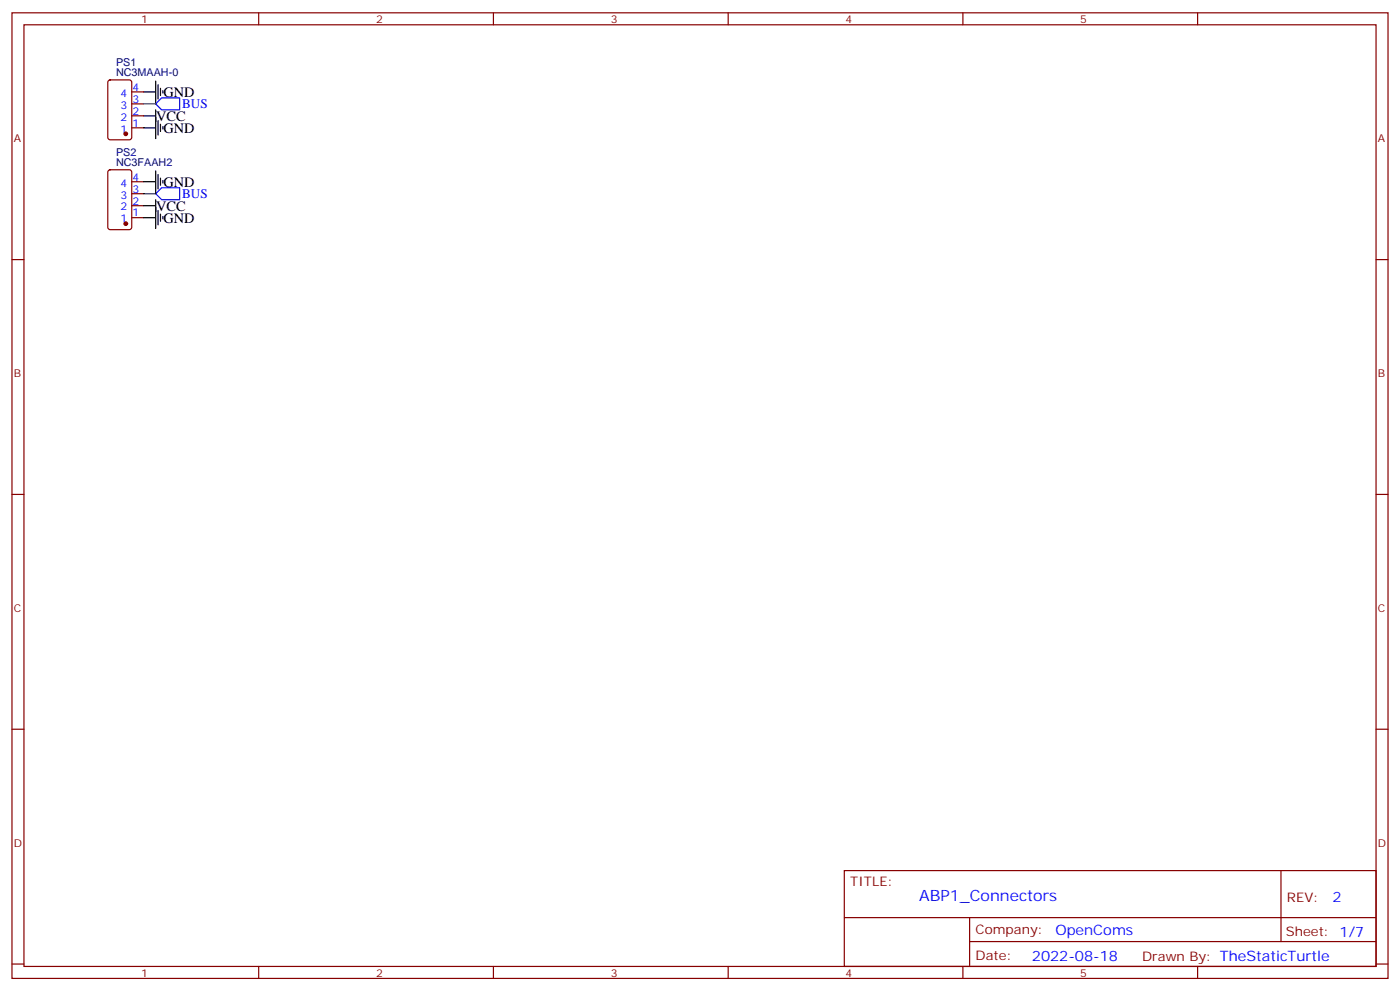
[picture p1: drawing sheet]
<svg xmlns="http://www.w3.org/2000/svg" width="412mm" height="292mm" viewBox="0 0 412 292" stroke-linecap="round" stroke-linejoin="round" font-family="sans-serif">
<g fill="none" stroke="#870000" stroke-width=".35">
<path d="M3.5 3.8h405.4v284.3h-405.4zM7.1 7.3h398.2v277.3h-398.2zM76.2 3.8v3.5M145.3 3.8v3.5M214.5 3.8v3.5M283.6 3.8v3.5M352.8 3.8v3.5M32 23.7l.5-.2h5.6l.7 .5v16.5l-.5 .6-5.8 .1-.7-.5-.1-16.5zM38.8 27.1h3.5M38.8 30.6h3.5M38.8 34.1h3.5M38.8 37.6h3.5"/>
<path d="M32 50.2l.5-.2h5.6l.7 .4v16.5l-.5 .7h-5.8l-.7-.4-.1-16.5zM38.8 57h3.5M38.8 53.5h3.5M3.5 76.4h3.6M38.8 64.1h3.5M38.8 60.6h3.5M405.3 76.4h3.6M3.5 145.6h3.6M405.3 145.6h3.6M3.5 214.7h3.6M405.3 214.7h3.6M248.7 256.4h156.6v28.2h-156.6z"/>
<path d="M377.3 256.4v20.9M248.7 270.2h156.5M285.6 277.3h119.6M285.6 270.2v14.1M3.5 283.9h3.6M76.2 284.6v3.5M145.3 284.6v3.5M214.5 284.6v3.5M283.6 284.6v3.5M352.8 284.6v3.5M405.3 283.9h3.6"/>
</g>
<g fill="#870000" stroke="#870000" stroke-width=".35">
<circle cx="37" cy="39.4" r=".53"/>
<circle cx="37" cy="65.9" r=".53"/>
</g>
<g fill="none" stroke="#000" stroke-width=".35">
<path d="M42.3 37.6h3.6M42.3 27.1h3.6M42.3 34.1h3.6M45.9 23.9v6.3M45.9 32.3v8.5M46.6 24.9v4.3M46.6 35.5v4.3M47.3 26v2.1M47.3 36.6v2.1M48 26.7v.7M48 37.3v.7M42.3 53.5h3.6"/>
<path d="M45.9 50.3v6.4M45.9 58.8v8.5M46.6 51.4v4.2M47.3 52.5v2.1M48 53.2v.7M42.3 64.1h3.6M42.3 60.6h3.6M46.6 62v4.2M47.3 63v2.2M48 63.7v.8"/>
</g>
<path d="M47.6 28.8h5.3v3.5h-5.3l-1.7-1.7zM45.9 57l1.7-1.7h5.3v3.5h-5.3z" fill="none" stroke="#00f" stroke-width=".35"/>
<path d="M42.3 30.6h3.6M42.3 57h3.6" fill="none" stroke="#008700" stroke-width=".35"/>
<text font-size="4.6" fill="#00f" x="270.8" y="265.4">ABP1_Connectors</text>
<g font-size="4.2">
<text x="48.2" y="28.5">GND</text>
<text x="46" y="35.6">VCC</text>
<text x="48.2" y="39.1">GND</text>
<text x="48.2" y="55">GND</text>
<text x="46" y="62">VCC</text>
<text x="48.2" y="65.5">GND</text>
</g>
<g font-size="4.2" fill="#00f">
<text x="392.5" y="265.6">2</text>
<text x="310.9" y="275.2">OpenComs</text>
<text x="304" y="283">2022-08-18</text>
</g>
<g font-size="3.9" fill="#00f">
<text x="53.6" y="31.8">BUS</text>
<text x="53.6" y="58.3">BUS</text>
</g>
<g font-size="3.9" fill="#800">
<text x="250.5" y="260.9">TITLE:</text>
<text x="379.1" y="265.6">REV:</text>
<text x="287.4" y="275.1">Company:</text>
<text x="378.7" y="275.8">Sheet: 1/7</text>
<text x="287.4" y="282.8">Date:</text>
<text x="336.4" y="282.9">Drawn By: TheStaticTurtle</text>
</g>
<g font-size="3.2" fill="#800">
<text x="41.6" y="6.8">1</text>
<text x="110.8" y="6.8">2</text>
<text x="179.9" y="6.8">3</text>
<text x="249.1" y="6.8">4</text>
<text x="318.2" y="6.8">5</text>
<text x="4.1" y="41.9">A</text>
<text x="405.9" y="41.9">A</text>
<text x="4.1" y="111">B</text>
<text x="405.9" y="111">B</text>
<text x="4.1" y="180.2">C</text>
<text x="405.9" y="180.2">C</text>
<text x="4.1" y="249.3">D</text>
<text x="405.9" y="249.3">D</text>
<text x="41.6" y="287.6">1</text>
<text x="110.8" y="287.6">2</text>
<text x="179.9" y="287.6">3</text>
<text x="249.1" y="287.6">4</text>
<text x="318.2" y="287.6">5</text>
</g>
<g font-size="3.2" fill="#000080">
<text x="34.2" y="22.5">NC3MAAH-0</text>
<text x="34.2" y="19.3">PS1</text>
<text x="34.2" y="45.8">PS2</text>
<text x="34.2" y="48.9">NC3FAAH2</text>
</g>
<g font-size="3.2" fill="#00f">
<text x="35.5" y="28.5">4</text>
<text x="39" y="26.7">4</text>
<text x="35.5" y="32">3</text>
<text x="35.5" y="35.5">2</text>
<text x="39" y="30.2">3</text>
<text x="39" y="33.8">2</text>
<text x="35.5" y="39.1">1</text>
<text x="39" y="37.3">1</text>
<text x="39" y="53.2">4</text>
<text x="35.5" y="58.5">3</text>
<text x="35.5" y="54.9">4</text>
<text x="39" y="56.7">3</text>
<text x="35.5" y="65.5">1</text>
<text x="35.5" y="62">2</text>
<text x="39" y="63.7">1</text>
<text x="39" y="60.2">2</text>
</g>
</svg>
